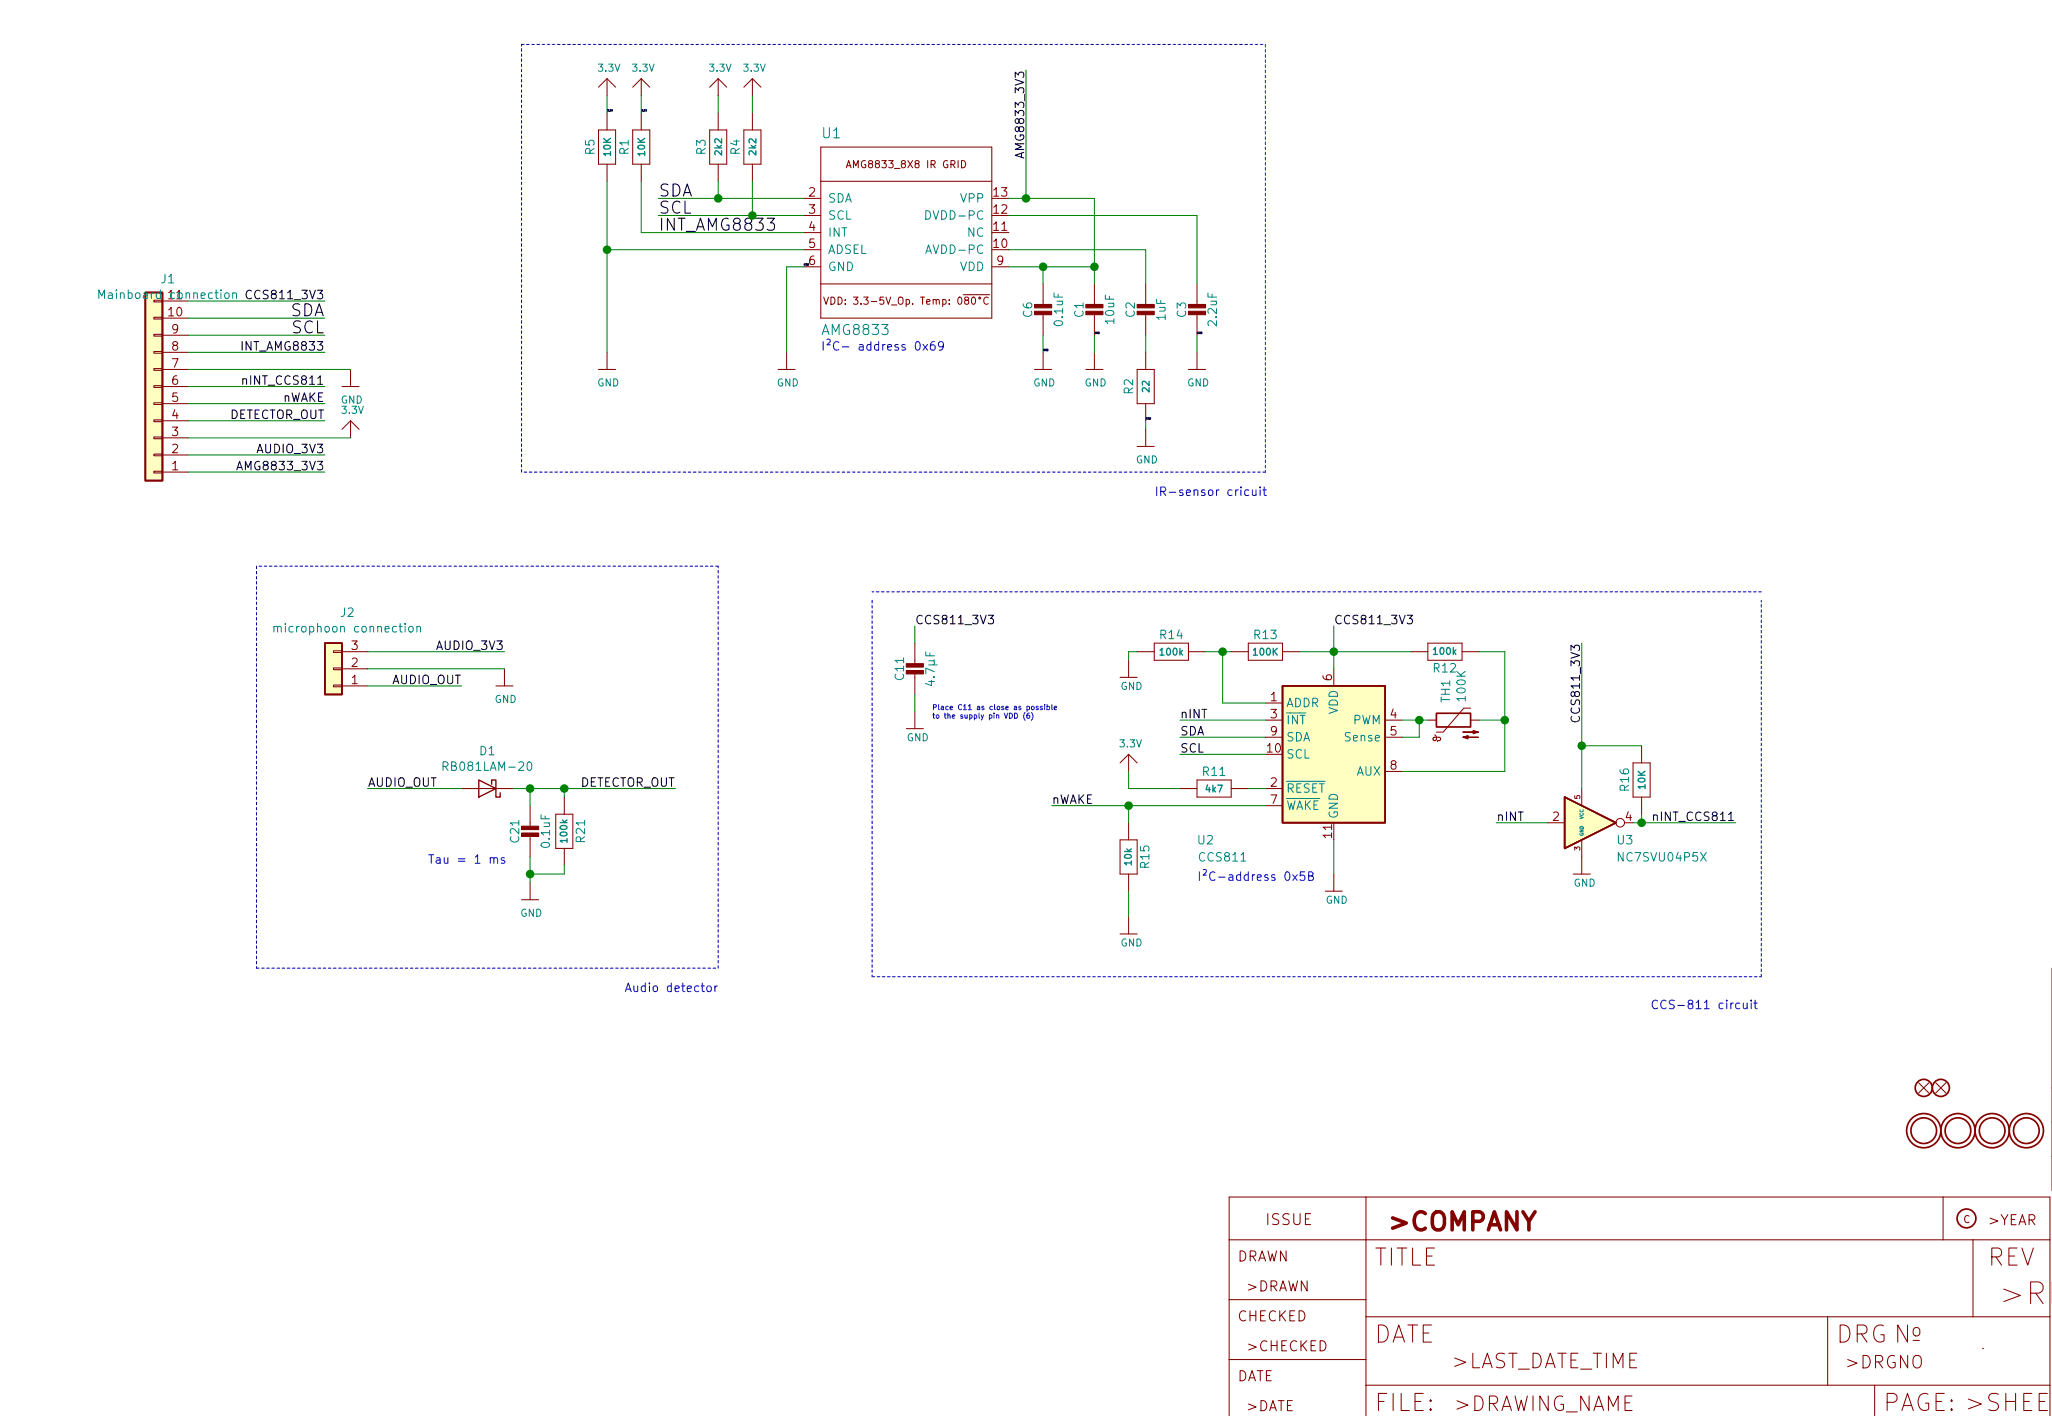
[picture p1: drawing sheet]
EESchema Schematic File Version 4
EELAYER 30 0
EELAYER END
$Descr User 11988 8268
encoding utf-8
Sheet 1 1
Title "Sensor board"
Date "2020-02-14"
Rev "00"
Comp "Cossy Cafeteria"
Comment1 ""
Comment2 ""
Comment3 ""
Comment4 ""
$EndDescr
Text Label 3800 1850 0    70   ~ 0
SDA
Wire Wire Line
	3700 1350 3700 1250
Text Label 3700 1350 0    10   ~ 0
3.3V
Wire Wire Line
	3500 1350 3500 1250
Text Label 3500 1350 0    10   ~ 0
3.3V
Wire Wire Line
	5850 1850 5950 1850
Wire Wire Line
	5850 2250 6050 2250
Wire Wire Line
	6050 2250 6350 2250
Wire Wire Line
	6350 2250 6350 2350
Wire Wire Line
	6350 2250 6350 1850
Wire Wire Line
	6050 2350 6050 2250
Connection ~ 6350 2250
Connection ~ 6050 2250
Text Label 3800 1950 0    70   ~ 0
SCL
Wire Wire Line
	3700 2050 3700 1750
Text Label 3800 2050 0    70   ~ 0
INT_AMG8833
Wire Wire Line
	3500 2150 3500 1750
Connection ~ 3500 2150
Wire Wire Line
	4650 2250 4550 2250
Wire Wire Line
	4550 2250 4550 2750
Text Label 4650 2250 0    10   ~ 0
GND
Wire Wire Line
	6350 2650 6350 2750
Text Label 6350 2650 0    10   ~ 0
GND
Wire Wire Line
	6650 3150 6650 3200
Text Label 6650 3150 0    10   ~ 0
GND
Wire Wire Line
	6950 2650 6950 2750
Text Label 6950 2650 0    10   ~ 0
GND
Wire Wire Line
	6050 2750 6050 2650
Text Label 6050 2750 0    10   ~ 0
GND
Wire Wire Line
	5850 2150 6650 2150
Wire Wire Line
	6650 2150 6650 2350
Wire Wire Line
	6650 2650 6650 2750
Wire Wire Line
	5850 1950 6950 1950
Wire Wire Line
	6950 1950 6950 2350
$Comp
L SesnorBoard-eagle-import:FRAME_A4 #FRAME1
U 1 1
P 1900 7100
F 0 "#FRAME1" H 1900 7100 50  0001 C CNN
F 1 "FRAME_A4" H 1900 7100 50  0001 C CNN
F 2 "" H 1900 7100 50  0001 C CNN
F 3 "" H 1900 7100 50  0001 C CNN
	1    1900 7100
	1    0    0    -1  
$EndComp
$Comp
L SesnorBoard-eagle-import:3.3V #U$03
U 1 1
P 3700 1150
F 0 "#U$03" H 3700 1150 50  0001 C CNN
F 1 "3.3V" H 3640 1190 42  0000 L BNN
F 2 "" H 3700 1150 50  0001 C CNN
F 3 "" H 3700 1150 50  0001 C CNN
	1    3700 1150
	1    0    0    -1  
$EndComp
$Comp
L SesnorBoard-eagle-import:3.3V #U$04
U 1 1
P 3500 1150
F 0 "#U$04" H 3500 1150 50  0001 C CNN
F 1 "3.3V" H 3440 1190 42  0000 L BNN
F 2 "" H 3500 1150 50  0001 C CNN
F 3 "" H 3500 1150 50  0001 C CNN
	1    3500 1150
	1    0    0    -1  
$EndComp
$Comp
L SesnorBoard-eagle-import:GND #U$05
U 1 1
P 3500 2850
F 0 "#U$05" H 3500 2850 50  0001 C CNN
F 1 "GND" H 3440 2750 42  0000 L BNN
F 2 "" H 3500 2850 50  0001 C CNN
F 3 "" H 3500 2850 50  0001 C CNN
	1    3500 2850
	1    0    0    -1  
$EndComp
$Comp
L SesnorBoard-eagle-import:GND #U$06
U 1 1
P 4550 2850
F 0 "#U$06" H 4550 2850 50  0001 C CNN
F 1 "GND" H 4490 2750 42  0000 L BNN
F 2 "" H 4550 2850 50  0001 C CNN
F 3 "" H 4550 2850 50  0001 C CNN
	1    4550 2850
	1    0    0    -1  
$EndComp
$Comp
L SesnorBoard-eagle-import:CAP_CERAMIC_1206 C1
U 1 1
P 6350 2550
F 0 "C1" V 6260 2599 50  0000 C CNN
F 1 "10uF" V 6440 2599 50  0000 C CNN
F 2 "Capacitor_SMD:C_1206_3216Metric" H 6350 2550 50  0001 C CNN
F 3 "" H 6350 2550 50  0001 C CNN
	1    6350 2550
	1    0    0    -1  
$EndComp
$Comp
L SesnorBoard-eagle-import:CAP_CERAMIC_1206 C2
U 1 1
P 6650 2550
F 0 "C2" V 6560 2599 50  0000 C CNN
F 1 "1uF" V 6740 2599 50  0000 C CNN
F 2 "Capacitor_SMD:C_1206_3216Metric" H 6650 2550 50  0001 C CNN
F 3 "" H 6650 2550 50  0001 C CNN
	1    6650 2550
	1    0    0    -1  
$EndComp
$Comp
L SesnorBoard-eagle-import:CAP_CERAMIC_1206 C3
U 1 1
P 6950 2550
F 0 "C3" V 6860 2599 50  0000 C CNN
F 1 "2.2uF" V 7040 2599 50  0000 C CNN
F 2 "Capacitor_SMD:C_1206_3216Metric" H 6950 2550 50  0001 C CNN
F 3 "" H 6950 2550 50  0001 C CNN
	1    6950 2550
	1    0    0    -1  
$EndComp
$Comp
L SesnorBoard-eagle-import:RESISTOR_1206 R2
U 1 1
P 6650 2950
F 0 "R2" H 6650 3050 50  0000 C CNN
F 1 "22" H 6650 2950 40  0000 C CNB
F 2 "Resistor_SMD:R_1206_3216Metric" H 6650 2950 50  0001 C CNN
F 3 "" H 6650 2950 50  0001 C CNN
	1    6650 2950
	0    -1   -1   0   
$EndComp
$Comp
L SesnorBoard-eagle-import:GND #U$07
U 1 1
P 6650 3300
F 0 "#U$07" H 6650 3300 50  0001 C CNN
F 1 "GND" H 6590 3200 42  0000 L BNN
F 2 "" H 6650 3300 50  0001 C CNN
F 3 "" H 6650 3300 50  0001 C CNN
	1    6650 3300
	1    0    0    -1  
$EndComp
$Comp
L SesnorBoard-eagle-import:GND #U$08
U 1 1
P 6350 2850
F 0 "#U$08" H 6350 2850 50  0001 C CNN
F 1 "GND" H 6290 2750 42  0000 L BNN
F 2 "" H 6350 2850 50  0001 C CNN
F 3 "" H 6350 2850 50  0001 C CNN
	1    6350 2850
	1    0    0    -1  
$EndComp
$Comp
L SesnorBoard-eagle-import:GND #U$09
U 1 1
P 6950 2850
F 0 "#U$09" H 6950 2850 50  0001 C CNN
F 1 "GND" H 6890 2750 42  0000 L BNN
F 2 "" H 6950 2850 50  0001 C CNN
F 3 "" H 6950 2850 50  0001 C CNN
	1    6950 2850
	1    0    0    -1  
$EndComp
$Comp
L SesnorBoard-eagle-import:RESISTOR_1206 R1
U 1 1
P 3700 1550
F 0 "R1" H 3700 1650 50  0000 C CNN
F 1 "10K" H 3700 1550 40  0000 C CNB
F 2 "Resistor_SMD:R_1206_3216Metric" H 3700 1550 50  0001 C CNN
F 3 "" H 3700 1550 50  0001 C CNN
	1    3700 1550
	0    -1   -1   0   
$EndComp
$Comp
L SesnorBoard-eagle-import:RESISTOR_1206 R5
U 1 1
P 3500 1550
F 0 "R5" H 3500 1650 50  0000 C CNN
F 1 "10K" H 3500 1550 40  0000 C CNB
F 2 "Resistor_SMD:R_1206_3216Metric" H 3500 1550 50  0001 C CNN
F 3 "" H 3500 1550 50  0001 C CNN
	1    3500 1550
	0    -1   -1   0   
$EndComp
$Comp
L SesnorBoard-eagle-import:FIDUCIAL_1MM FID2
U 1 1
P 11250 6350
F 0 "FID2" H 11250 6350 50  0001 C CNN
F 1 "FIDUCIAL_1MM" H 11250 6350 50  0001 C CNN
F 2 "SesnorBoard:FIDUCIAL_1MM" H 11250 6350 50  0001 C CNN
F 3 "" H 11250 6350 50  0001 C CNN
	1    11250 6350
	1    0    0    -1  
$EndComp
$Comp
L SesnorBoard-eagle-import:FIDUCIAL_1MM FID3
U 1 1
P 11350 6350
F 0 "FID3" H 11350 6350 50  0001 C CNN
F 1 "FIDUCIAL_1MM" H 11350 6350 50  0001 C CNN
F 2 "SesnorBoard:FIDUCIAL_1MM" H 11350 6350 50  0001 C CNN
F 3 "" H 11350 6350 50  0001 C CNN
	1    11350 6350
	1    0    0    -1  
$EndComp
$Comp
L SesnorBoard-eagle-import:MOUNTINGHOLE2.5 U$16
U 1 1
P 11850 6600
F 0 "U$16" H 11850 6600 50  0001 C CNN
F 1 "MOUNTINGHOLE2.5" H 11850 6600 50  0001 C CNN
F 2 "SesnorBoard:MOUNTINGHOLE_2.5_PLATED" H 11850 6600 50  0001 C CNN
F 3 "" H 11850 6600 50  0001 C CNN
	1    11850 6600
	1    0    0    -1  
$EndComp
$Comp
L SesnorBoard-eagle-import:MOUNTINGHOLE2.5 U$17
U 1 1
P 11650 6600
F 0 "U$17" H 11650 6600 50  0001 C CNN
F 1 "MOUNTINGHOLE2.5" H 11650 6600 50  0001 C CNN
F 2 "SesnorBoard:MOUNTINGHOLE_2.5_PLATED" H 11650 6600 50  0001 C CNN
F 3 "" H 11650 6600 50  0001 C CNN
	1    11650 6600
	1    0    0    -1  
$EndComp
$Comp
L SesnorBoard-eagle-import:MOUNTINGHOLE2.5 U$18
U 1 1
P 11450 6600
F 0 "U$18" H 11450 6600 50  0001 C CNN
F 1 "MOUNTINGHOLE2.5" H 11450 6600 50  0001 C CNN
F 2 "SesnorBoard:MOUNTINGHOLE_2.5_PLATED" H 11450 6600 50  0001 C CNN
F 3 "" H 11450 6600 50  0001 C CNN
	1    11450 6600
	1    0    0    -1  
$EndComp
$Comp
L SesnorBoard-eagle-import:MOUNTINGHOLE2.5 U$19
U 1 1
P 11250 6600
F 0 "U$19" H 11250 6600 50  0001 C CNN
F 1 "MOUNTINGHOLE2.5" H 11250 6600 50  0001 C CNN
F 2 "SesnorBoard:MOUNTINGHOLE_2.5_PLATED" H 11250 6600 50  0001 C CNN
F 3 "" H 11250 6600 50  0001 C CNN
	1    11250 6600
	1    0    0    -1  
$EndComp
$Comp
L SesnorBoard-eagle-import:CAP_CERAMIC_1206 C6
U 1 1
P 6050 2550
F 0 "C6" V 5960 2599 50  0000 C CNN
F 1 "0.1uF" V 6140 2599 50  0000 C CNN
F 2 "Capacitor_SMD:C_1206_3216Metric" H 6050 2550 50  0001 C CNN
F 3 "" H 6050 2550 50  0001 C CNN
	1    6050 2550
	1    0    0    -1  
$EndComp
$Comp
L SesnorBoard-eagle-import:GND #U$026
U 1 1
P 6050 2850
F 0 "#U$026" H 6050 2850 50  0001 C CNN
F 1 "GND" H 5990 2750 42  0000 L BNN
F 2 "" H 6050 2850 50  0001 C CNN
F 3 "" H 6050 2850 50  0001 C CNN
	1    6050 2850
	1    0    0    -1  
$EndComp
$Comp
L Sensor_Gas:CCS811 U2
U 1 1
P 7750 5100
F 0 "U2" H 7000 4600 50  0000 C CNN
F 1 "CCS811" H 7100 4500 50  0000 C CNN
F 2 "Package_LGA:AMS_LGA-10-1EP_2.7x4mm_P0.6mm" H 7750 4500 50  0001 C CNN
F 3 "http://ams.com/eng/Products/Environmental-Sensors/Air-Quality-Sensors/CCS811" H 7750 4900 50  0001 C CNN
	1    7750 5100
	1    0    0    -1  
$EndComp
Text Label 6850 5000 0    50   ~ 0
SDA
Text Label 6850 5100 0    50   ~ 0
SCL
$Comp
L SesnorBoard-eagle-import:GND #0101
U 1 1
P 7750 5900
F 0 "#0101" H 7800 5950 50  0001 C CNN
F 1 "GND" H 7700 5850 42  0000 L CNN
F 2 "" H 7750 5900 50  0001 C CNN
F 3 "" H 7750 5900 50  0001 C CNN
	1    7750 5900
	1    0    0    -1  
$EndComp
Text Label 6850 4900 0    50   ~ 0
nINT
Wire Wire Line
	6850 5000 7350 5000
Wire Wire Line
	6850 5100 7350 5100
Wire Wire Line
	3500 2150 3500 2750
Wire Wire Line
	3800 1850 4150 1850
Wire Wire Line
	3800 1950 4350 1950
Wire Wire Line
	3700 2050 4650 2050
Wire Wire Line
	3500 2150 4650 2150
Wire Wire Line
	8700 5500 9000 5500
$Comp
L SesnorBoard-eagle-import:GND #0102
U 1 1
P 9200 5800
F 0 "#0102" H 9250 5850 50  0001 C CNN
F 1 "GND" H 9150 5750 42  0000 L CNN
F 2 "" H 9200 5800 50  0001 C CNN
F 3 "" H 9200 5800 50  0001 C CNN
	1    9200 5800
	1    0    0    -1  
$EndComp
Text Label 10100 5500 2    50   ~ 0
nINT_CCS811
$Comp
L 74xGxx:NC7SVU04P5X U3
U 1 1
P 9200 5500
F 0 "U3" H 9400 5400 50  0000 L CNN
F 1 "NC7SVU04P5X" H 9400 5300 50  0000 L CNN
F 2 "Package_TO_SOT_SMD:SOT-353_SC-70-5" H 9200 5250 50  0001 C CNN
F 3 "https://www.onsemi.com/pub/Collateral/NC7SVU04-D.pdf" H 9200 5500 50  0001 C CNN
	1    9200 5500
	1    0    0    -1  
$EndComp
Wire Wire Line
	9500 5500 9550 5500
$Comp
L SesnorBoard-eagle-import:RESISTOR_1206 R16
U 1 1
P 9550 5250
F 0 "R16" H 9550 5350 50  0000 C CNN
F 1 "10K" H 9550 5250 40  0000 C CNB
F 2 "Resistor_SMD:R_1206_3216Metric" H 9550 5250 50  0001 C CNN
F 3 "" H 9550 5250 50  0001 C CNN
	1    9550 5250
	0    -1   -1   0   
$EndComp
Wire Wire Line
	9550 5450 9550 5500
Connection ~ 9550 5500
Wire Wire Line
	9550 5050 9200 5050
Wire Wire Line
	9200 5050 9200 5300
Connection ~ 9200 5050
Wire Wire Line
	6550 5200 6550 5300
Text Label 6100 5400 0    50   ~ 0
nWAKE
Wire Wire Line
	6100 5400 6550 5400
$Comp
L SesnorBoard-eagle-import:RESISTOR_1206 R11
U 1 1
P 7050 5300
F 0 "R11" H 7050 5400 50  0000 C CNN
F 1 "4k7" H 7050 5300 40  0000 C CNB
F 2 "Resistor_SMD:R_1206_3216Metric" H 7050 5300 50  0001 C CNN
F 3 "" H 7050 5300 50  0001 C CNN
	1    7050 5300
	1    0    0    -1  
$EndComp
Wire Wire Line
	7250 5300 7350 5300
Wire Wire Line
	6550 5300 6850 5300
Wire Wire Line
	9550 5500 10100 5500
Text Notes 6950 5850 0    50   ~ 0
I²C-address 0x5B
Text Notes 4750 2750 0    50   ~ 0
I²C- address 0x69
$Comp
L SesnorBoard-eagle-import:RESISTOR_1206 R13
U 1 1
P 7350 4500
F 0 "R13" H 7350 4600 50  0000 C CNN
F 1 "100K" H 7350 4500 40  0000 C CNB
F 2 "Resistor_SMD:R_1206_3216Metric" H 7350 4500 50  0001 C CNN
F 3 "" H 7350 4500 50  0001 C CNN
	1    7350 4500
	1    0    0    -1  
$EndComp
$Comp
L SesnorBoard-eagle-import:RESISTOR_1206 R14
U 1 1
P 6800 4500
F 0 "R14" H 6800 4600 50  0000 C CNN
F 1 "100k" H 6800 4500 40  0000 C CNB
F 2 "Resistor_SMD:R_1206_3216Metric" H 6800 4500 50  0001 C CNN
F 3 "" H 6800 4500 50  0001 C CNN
	1    6800 4500
	1    0    0    -1  
$EndComp
Wire Wire Line
	7000 4500 7100 4500
$Comp
L SesnorBoard-eagle-import:GND #0103
U 1 1
P 6550 4650
F 0 "#0103" H 6600 4700 50  0001 C CNN
F 1 "GND" H 6500 4600 42  0000 L CNN
F 2 "" H 6550 4650 50  0001 C CNN
F 3 "" H 6550 4650 50  0001 C CNN
	1    6550 4650
	1    0    0    -1  
$EndComp
Connection ~ 7100 4500
Wire Wire Line
	7100 4500 7150 4500
Wire Wire Line
	7100 4800 7350 4800
Wire Wire Line
	6550 4550 6550 4500
Wire Wire Line
	6550 4500 6600 4500
Wire Wire Line
	7100 4800 7100 4500
Wire Wire Line
	6850 4900 7350 4900
Wire Wire Line
	7750 4500 7550 4500
Connection ~ 7750 4500
Wire Wire Line
	7750 4500 7750 4600
$Comp
L SesnorBoard-eagle-import:RESISTOR_1206 R15
U 1 1
P 6550 5700
F 0 "R15" H 6550 5800 50  0000 C CNN
F 1 "10k" H 6550 5700 40  0000 C CNB
F 2 "Resistor_SMD:R_1206_3216Metric" H 6550 5700 50  0001 C CNN
F 3 "" H 6550 5700 50  0001 C CNN
	1    6550 5700
	0    1    1    0   
$EndComp
$Comp
L SesnorBoard-eagle-import:GND #U0101
U 1 1
P 6550 6150
F 0 "#U0101" H 6600 6200 50  0001 C CNN
F 1 "GND" H 6500 6100 42  0000 L CNN
F 2 "" H 6550 6150 50  0001 C CNN
F 3 "" H 6550 6150 50  0001 C CNN
	1    6550 6150
	1    0    0    -1  
$EndComp
Wire Wire Line
	6550 6050 6550 5900
Wire Wire Line
	6550 5500 6550 5400
Text Label 8700 5500 0    50   ~ 0
nINT
$Comp
L Device:Thermistor_NTC TH1
U 1 1
P 8450 4900
F 0 "TH1" H 8548 4946 50  0000 L CNN
F 1 "100K" H 8548 4855 50  0000 L CNN
F 2 "Resistor_SMD:R_1206_3216Metric" H 8450 4950 50  0001 C CNN
F 3 "~" H 8450 4950 50  0001 C CNN
	1    8450 4900
	0    -1   -1   0   
$EndComp
Wire Wire Line
	7350 5400 6550 5400
Connection ~ 6550 5400
$Comp
L SesnorBoard-eagle-import:FRAME_A4 #FRAME1
U 2 1
P 7200 8350
F 0 "#FRAME1" H 7200 8350 50  0001 C CNN
F 1 "FRAME_A4" H 7200 8350 50  0001 C CNN
F 2 "" H 7200 8350 50  0001 C CNN
F 3 "" H 7200 8350 50  0001 C CNN
	2    7200 8350
	1    0    0    -1  
$EndComp
$Comp
L Connector_Generic:Conn_01x03 J2
U 1 1
P 1900 4600
F 0 "J2" H 1900 4350 50  0000 C CNN
F 1 "microphone connection" H 1900 4850 50  0000 C CNN
F 2 "Connector_PinHeader_2.54mm:PinHeader_1x03_P2.54mm_Vertical" H 1900 4600 50  0001 C CNN
F 3 "~" H 1900 4600 50  0001 C CNN
	1    1900 4600
	-1   0    0    1   
$EndComp
Wire Wire Line
	2900 4500 2100 4500
$Comp
L SesnorBoard-eagle-import:GND #U$0102
U 1 1
P 2900 4700
F 0 "#U$0102" H 2900 4700 50  0001 C CNN
F 1 "GND" H 2840 4600 42  0000 L BNN
F 2 "" H 2900 4700 50  0001 C CNN
F 3 "" H 2900 4700 50  0001 C CNN
	1    2900 4700
	1    0    0    -1  
$EndComp
Wire Wire Line
	2900 4600 2100 4600
Text Label 2650 4700 2    50   ~ 0
AUDIO_OUT
Wire Wire Line
	2650 4700 2100 4700
$Comp
L Diode:PMEG4050EP D1
U 1 1
P 2800 5300
F 0 "D1" H 2800 5084 50  0000 C CNN
F 1 "RB081LAM-20" H 2800 5175 50  0000 C CNN
F 2 "Diode_SMD:D_SOD-128" H 2800 5125 50  0001 C CNN
F 3 "https://assets.nexperia.com/documents/data-sheet/PMEG4050EP.pdf" H 2800 5300 50  0001 C CNN
	1    2800 5300
	-1   0    0    1   
$EndComp
Wire Wire Line
	2950 5300 3050 5300
Wire Wire Line
	3050 5300 3250 5300
Connection ~ 3050 5300
Wire Wire Line
	3050 5800 3250 5800
$Comp
L SesnorBoard-eagle-import:GND #U$0103
U 1 1
P 3050 5950
F 0 "#U$0103" H 3050 5950 50  0001 C CNN
F 1 "GND" H 2990 5850 42  0000 L BNN
F 2 "" H 3050 5950 50  0001 C CNN
F 3 "" H 3050 5950 50  0001 C CNN
	1    3050 5950
	1    0    0    -1  
$EndComp
Connection ~ 3050 5800
Text Label 3900 5300 2    50   ~ 0
DETECTOR_OUT
Wire Wire Line
	3900 5300 3250 5300
Connection ~ 3250 5300
Wire Wire Line
	7750 5600 7750 5800
Wire Wire Line
	8150 5000 8250 5000
Wire Wire Line
	8250 5000 8250 4900
Wire Wire Line
	8250 4900 8150 4900
Wire Wire Line
	8300 4900 8250 4900
Connection ~ 8250 4900
Wire Wire Line
	8750 4900 8750 5200
Wire Wire Line
	8750 5200 8150 5200
$Comp
L SesnorBoard-eagle-import:CAP_CERAMIC_1206 C21
U 1 1
P 3050 5600
F 0 "C21" V 2960 5649 50  0000 C CNN
F 1 "0.1uF" V 3140 5649 50  0000 C CNN
F 2 "Capacitor_SMD:C_1206_3216Metric" H 3050 5600 50  0001 C CNN
F 3 "" H 3050 5600 50  0001 C CNN
	1    3050 5600
	1    0    0    -1  
$EndComp
Wire Wire Line
	3050 5300 3050 5400
Text Notes 2450 5750 0    50   ~ 0
Tau = 10 ms
Wire Notes Line
	4150 6350 4150 4000
Wire Notes Line
	4150 4000 1450 4000
Wire Notes Line
	5050 4200 5050 6400
Wire Notes Line
	5050 6400 10250 6400
Wire Notes Line
	10250 6400 10250 4200
Wire Notes Line
	10250 4150 5050 4150
Wire Notes Line
	7350 3450 3000 3450
Wire Notes Line
	3000 3450 3000 950 
Wire Notes Line
	3000 950  7350 950 
Wire Notes Line
	7350 950  7350 3450
Text Notes 6700 3600 0    50   ~ 0
IR-sensor cricuit
Text Notes 9600 6600 0    50   ~ 0
CCS-811 circuit
Text Notes 3600 6500 0    50   ~ 0
Audio detector
$Comp
L SesnorBoard-eagle-import:CAP_CERAMIC_1206 C11
U 1 1
P 5300 4650
F 0 "C11" V 5210 4699 50  0000 C CNN
F 1 "4.7µF" V 5390 4699 50  0000 C CNN
F 2 "Capacitor_SMD:C_1206_3216Metric" H 5300 4650 50  0001 C CNN
F 3 "" H 5300 4650 50  0001 C CNN
	1    5300 4650
	1    0    0    -1  
$EndComp
Wire Wire Line
	8750 4900 8600 4900
Wire Wire Line
	8200 4500 7750 4500
Wire Wire Line
	8750 4500 8750 4900
$Comp
L SesnorBoard-eagle-import:RESISTOR_1206 R12
U 1 1
P 8400 4500
F 0 "R12" H 8400 4600 50  0000 C CNN
F 1 "100k" H 8400 4500 40  0000 C CNB
F 2 "Resistor_SMD:R_1206_3216Metric" H 8400 4500 50  0001 C CNN
F 3 "" H 8400 4500 50  0001 C CNN
	1    8400 4500
	-1   0    0    1   
$EndComp
Wire Wire Line
	8750 4500 8600 4500
$Comp
L SesnorBoard-eagle-import:GND #0104
U 1 1
P 5300 4950
F 0 "#0104" H 5350 5000 50  0001 C CNN
F 1 "GND" H 5250 4900 42  0000 L CNN
F 2 "" H 5300 4950 50  0001 C CNN
F 3 "" H 5300 4950 50  0001 C CNN
	1    5300 4950
	1    0    0    -1  
$EndComp
Wire Wire Line
	5300 4850 5300 4750
Connection ~ 8750 4900
Text Notes 5400 4900 0    30   ~ 0
Place C11 as close as possible \nto the supply pin VDD (6)
$Comp
L SesnorBoard-eagle-import:RESISTOR_1206 R21
U 1 1
P 3250 5550
F 0 "R21" H 3250 5650 50  0000 C CNN
F 1 "100k" H 3250 5550 40  0000 C CNB
F 2 "Resistor_SMD:R_1206_3216Metric" H 3250 5550 50  0001 C CNN
F 3 "" H 3250 5550 50  0001 C CNN
	1    3250 5550
	0    1    1    0   
$EndComp
Wire Wire Line
	3250 5300 3250 5350
Wire Wire Line
	3050 5850 3050 5800
Wire Wire Line
	3250 5750 3250 5800
Wire Wire Line
	3050 5700 3050 5800
Wire Notes Line
	1450 4000 1450 6350
Wire Notes Line
	1450 6350 4150 6350
$Comp
L SesnorBoard-eagle-import:AMG8833 U1
U 1 1
P 5250 2050
F 0 "U1" H 4750 2600 59  0000 L BNN
F 1 "AMG8833" H 4750 1450 59  0000 L BNN
F 2 "AMG8833_REV-B:AMG8833" H 5250 2050 50  0001 C CNN
F 3 "" H 5250 2050 50  0001 C CNN
	1    5250 2050
	1    0    0    -1  
$EndComp
$Comp
L SesnorBoard-eagle-import:3.3V #U$0104
U 1 1
P 4150 1150
F 0 "#U$0104" H 4150 1150 50  0001 C CNN
F 1 "3.3V" H 4090 1190 42  0000 L BNN
F 2 "" H 4150 1150 50  0001 C CNN
F 3 "" H 4150 1150 50  0001 C CNN
	1    4150 1150
	1    0    0    -1  
$EndComp
$Comp
L SesnorBoard-eagle-import:3.3V #U$0105
U 1 1
P 4350 1150
F 0 "#U$0105" H 4350 1150 50  0001 C CNN
F 1 "3.3V" H 4290 1190 42  0000 L BNN
F 2 "" H 4350 1150 50  0001 C CNN
F 3 "" H 4350 1150 50  0001 C CNN
	1    4350 1150
	1    0    0    -1  
$EndComp
$Comp
L SesnorBoard-eagle-import:RESISTOR_1206 R3
U 1 1
P 4150 1550
F 0 "R3" H 4150 1650 50  0000 C CNN
F 1 "2k2" H 4150 1550 40  0000 C CNB
F 2 "Resistor_SMD:R_1206_3216Metric" H 4150 1550 50  0001 C CNN
F 3 "" H 4150 1550 50  0001 C CNN
	1    4150 1550
	0    -1   -1   0   
$EndComp
$Comp
L SesnorBoard-eagle-import:RESISTOR_1206 R4
U 1 1
P 4350 1550
F 0 "R4" H 4350 1650 50  0000 C CNN
F 1 "2k2" H 4350 1550 40  0000 C CNB
F 2 "Resistor_SMD:R_1206_3216Metric" H 4350 1550 50  0001 C CNN
F 3 "" H 4350 1550 50  0001 C CNN
	1    4350 1550
	0    -1   -1   0   
$EndComp
Wire Wire Line
	4150 1250 4150 1350
Wire Wire Line
	4350 1250 4350 1350
Wire Wire Line
	4350 1750 4350 1950
Connection ~ 4350 1950
Wire Wire Line
	4350 1950 4650 1950
Wire Wire Line
	4150 1750 4150 1850
Connection ~ 4150 1850
Wire Wire Line
	4150 1850 4650 1850
Wire Wire Line
	5300 4350 5300 4450
$Comp
L SesnorBoard-eagle-import:3.3V #U$0108
U 1 1
P 6550 5100
F 0 "#U$0108" H 6550 5100 50  0001 C CNN
F 1 "3.3V" H 6490 5140 42  0000 L BNN
F 2 "" H 6550 5100 50  0001 C CNN
F 3 "" H 6550 5100 50  0001 C CNN
	1    6550 5100
	1    0    0    -1  
$EndComp
Text Label 2900 4500 2    50   ~ 0
AUDIO_3V3
Text Label 1850 2450 2    50   ~ 0
CCS811_3V3
Wire Wire Line
	1850 2450 1050 2450
$Comp
L Connector_Generic:Conn_01x11 J1
U 1 1
P 850 2950
F 0 "J1" H 850 2300 50  0000 C CNN
F 1 "Mainboard connection" H 850 3600 50  0000 C CNN
F 2 "Connector_PinHeader_2.54mm:PinHeader_1x11_P2.54mm_Vertical" H 850 2950 50  0001 C CNN
F 3 "~" H 850 2950 50  0001 C CNN
	1    850  2950
	-1   0    0    1   
$EndComp
Wire Wire Line
	1050 2550 1850 2550
Wire Wire Line
	1050 2650 1850 2650
Wire Wire Line
	1850 2750 1050 2750
Wire Wire Line
	1050 2850 2000 2850
Wire Wire Line
	1850 2950 1050 2950
Wire Wire Line
	1850 3050 1050 3050
Wire Wire Line
	1850 3150 1050 3150
Text Label 1850 3150 2    50   ~ 0
DETECTOR_OUT
Text Label 1850 3050 2    50   ~ 0
nWAKE
Text Label 1850 2950 2    50   ~ 0
nINT_CCS811
Text Label 1850 2750 2    50   ~ 0
INT_AMG8833
$Comp
L SesnorBoard-eagle-import:GND #U$015
U 1 1
P 2000 2950
F 0 "#U$015" H 2000 2950 50  0001 C CNN
F 1 "GND" H 1940 2850 42  0000 L BNN
F 2 "" H 2000 2950 50  0001 C CNN
F 3 "" H 2000 2950 50  0001 C CNN
	1    2000 2950
	1    0    0    -1  
$EndComp
Text Label 1850 2650 2    70   ~ 0
SCL
Text Label 1850 2550 2    70   ~ 0
SDA
$Comp
L SesnorBoard-eagle-import:3.3V #U$0101
U 1 1
P 2000 3150
F 0 "#U$0101" H 2000 3150 50  0001 C CNN
F 1 "3.3V" H 1940 3190 42  0000 L BNN
F 2 "" H 2000 3150 50  0001 C CNN
F 3 "" H 2000 3150 50  0001 C CNN
	1    2000 3150
	1    0    0    -1  
$EndComp
Text Label 5950 1100 3    50   ~ 0
AMG8833_3V3
Wire Wire Line
	6350 1850 5950 1850
Wire Wire Line
	5950 1100 5950 1850
Connection ~ 5950 1850
Text Label 7750 4350 0    50   ~ 0
CCS811_3V3
Wire Wire Line
	7750 4350 7750 4500
Text Label 9200 4450 3    50   ~ 0
CCS811_3V3
Wire Wire Line
	9200 4450 9200 5050
Text Label 5300 4350 0    50   ~ 0
CCS811_3V3
Text Label 1850 3350 2    50   ~ 0
AUDIO_3V3
Wire Wire Line
	1850 3450 1050 3450
Text Label 1850 3450 2    50   ~ 0
AMG8833_3V3
Wire Wire Line
	1850 3350 1050 3350
Wire Wire Line
	1050 3250 2000 3250
Text Label 2100 5300 0    50   ~ 0
AUDIO_OUT
Wire Wire Line
	2650 5300 2100 5300
$EndSCHEMATC
